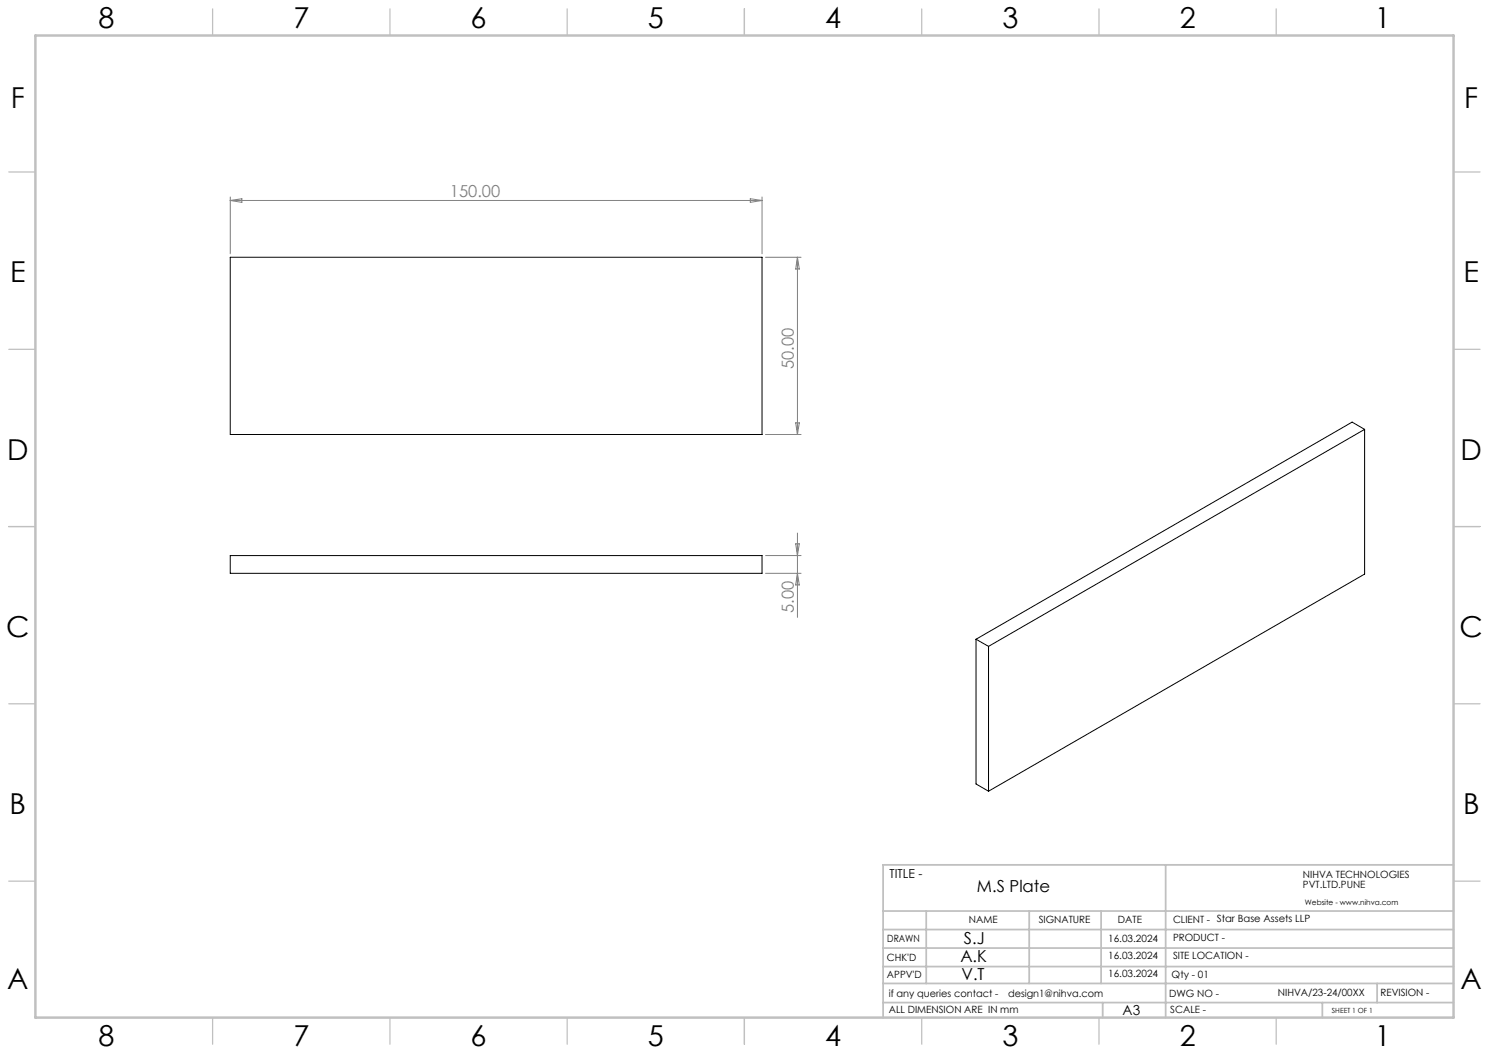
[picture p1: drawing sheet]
<svg xmlns="http://www.w3.org/2000/svg" width="420mm" height="297mm" viewBox="0 0 420 297" stroke-linecap="round" stroke-linejoin="round" font-family="sans-serif">
<g fill="none" stroke="#c0c0c0" stroke-width=".35">
<path d="M60 2.5v7.5M110 2.5v7.5M160 2.5v7.5M210 2.5v7.5M260 2.5v7.5M310 2.5v7.5M360 2.5v7.5M2.5 48.5h7.5M410 48.5h7.5M2.5 98.5h7.5M410 98.5h7.5M2.5 148.5h7.5"/>
<path d="M410 148.5h7.5M2.5 198.5h7.5M410 198.5h7.5M2.5 248.5h7.5M410 248.5h7.5M60 287v7.5M110 287v7.5M160 287v7.5M210 287v7.5M260 287v7.5M310 287v7.5M360 287v7.5"/>
</g>
<g fill="none" stroke="#c0c0c0" stroke-width=".5">
<path d="M249.1 257h160.9M261.3 257v20.4M290.3 257v20.4M310.6 257v20.4M328.8 243.9v43.1M410 243.9h-160.9v43.1M249.1 272.6h160.9M249.1 267.4h160.9M249.1 262.2h160.9M249.1 277.4h160.9M388.4 277.4v5.4M249.1 282.8h160.9"/>
<path d="M311 282.8v4.2M373 282.8v4.2"/>
</g>
<path d="M10 10h400v277h-400z" fill="none" stroke="#c0c0c0" stroke-width=".7"/>
<g fill="none" stroke="#808080" stroke-width=".28">
<path d="M64.9 55.6v16M64.9 56.5h150M64.9 56.5l3.3-.4v1zM211.6 56.1l3.3 .4-3.3 .6zM214.9 55.6v16M215.9 72.6h10.1M224.9 72.6v50M224.9 72.6l.6 3.3h-1.1zM224.4 119.3h1.1l-.6 3.3zM215.9 122.6h10.1M215.9 156.7h10.1M224.4 153.4h1.1l-.6 3.3z"/>
<path d="M224.9 150.4v23.7M215.9 161.7h10.1M224.9 161.7l.6 3.3h-1.1z"/>
</g>
<path d="M64.9 72.6h150v50h-150zM384.9 121.1l-3.5-2-106.1 61.2M384.9 121.1l-106.1 61.2M384.9 121.1v40.8l-106.1 61.3M64.9 156.7h150v5h-150zM275.3 180.3l3.5 2M275.3 180.3v40.8l3.5 2.1M278.8 182.3v40.9" fill="none" stroke="#000" stroke-width=".28"/>
<g font-size="8.1">
<text x="27.8" y="8">8</text>
<text x="82.8" y="8">7</text>
<text x="132.8" y="8">6</text>
<text x="182.8" y="8">5</text>
<text x="232.8" y="8">4</text>
<text x="282.8" y="8">3</text>
<text x="332.8" y="8">2</text>
<text x="387.8" y="8">1</text>
<text x="3" y="30.4">F</text>
<text x="413" y="30.4">F</text>
<text x="2.8" y="79.6">E</text>
<text x="412.8" y="79.6">E</text>
<text x="2" y="129.6">D</text>
<text x="412" y="129.6">D</text>
<text x="1.7" y="179.6">C</text>
<text x="411.7" y="179.6">C</text>
<text x="2.7" y="229.6">B</text>
<text x="412.7" y="229.6">B</text>
<text x="2" y="278.9">A</text>
<text x="412" y="278.9">A</text>
<text x="27.8" y="295">8</text>
<text x="82.8" y="295">7</text>
<text x="132.8" y="295">6</text>
<text x="182.8" y="295">5</text>
<text x="232.8" y="295">4</text>
<text x="282.8" y="295">3</text>
<text x="332.8" y="295">2</text>
<text x="387.8" y="295">1</text>
</g>
<g font-size="4.7" fill="#808080">
<text x="126.9" y="55.5">150.00</text>
<text x="223.9" y="104.1" transform="rotate(-90 223.9 104.1)">50.00</text>
<text x="223.9" y="172.8" transform="rotate(-90 223.9 172.8)">5.00</text>
</g>
<g font-size="4.7">
<text x="275.6" y="251.5">M.S Plate</text>
<text x="271.9" y="266.2">S.J</text>
<text x="270.9" y="271.3">A.K</text>
<text x="271.2" y="276.3">V.T</text>
</g>
<text font-size="3.9" x="316.7" y="286.4">A3</text>
<text font-size="3.5" x="250.9" y="247.7">TITLE -</text>
<g font-size="2.8">
<text x="367.5" y="247.7">NIHVA TECHNOLOGIES</text>
<text x="367.5" y="250.5">PVT.LTD.PUNE</text>
<text x="273.3" y="260.4">NAME</text>
<text x="293" y="260.4">SIGNATURE</text>
<text x="315.3" y="260.5">DATE</text>
<text x="330.9" y="260.5">CLIENT - Star Base Assets LLP</text>
<text x="250.3" y="265.7">DRAWN</text>
<text x="312.6" y="265.7">16.03.2024</text>
<text x="330.9" y="265.5">PRODUCT -</text>
<text x="250.2" y="271.1">CHK'D</text>
<text x="250.2" y="275.8">APPV'D</text>
<text x="312.6" y="270.5">16.03.2024</text>
<text x="312.6" y="275.5">16.03.2024</text>
<text x="330.5" y="275.8">Qty - 01</text>
<text x="330.9" y="270.6">SITE LOCATION -</text>
<text x="250.7" y="281.1">if any queries contact -</text>
<text x="284.3" y="281.1">design1@nihva.com</text>
<text x="329.8" y="281.3">DWG NO -</text>
<text x="360.4" y="281.1">NIHVA/23-24/00XX</text>
<text x="389.4" y="281.1">REVISION -</text>
<text x="250.7" y="285.6">ALL DIMENSION ARE IN mm</text>
<text x="330.1" y="285.7">SCALE -</text>
</g>
<text font-size="2.1" x="368.1" y="255.1">Website - www.nihva.com</text>
<text font-size="2" x="375.7" y="285.6">SHEET 1 OF 1</text>
</svg>
